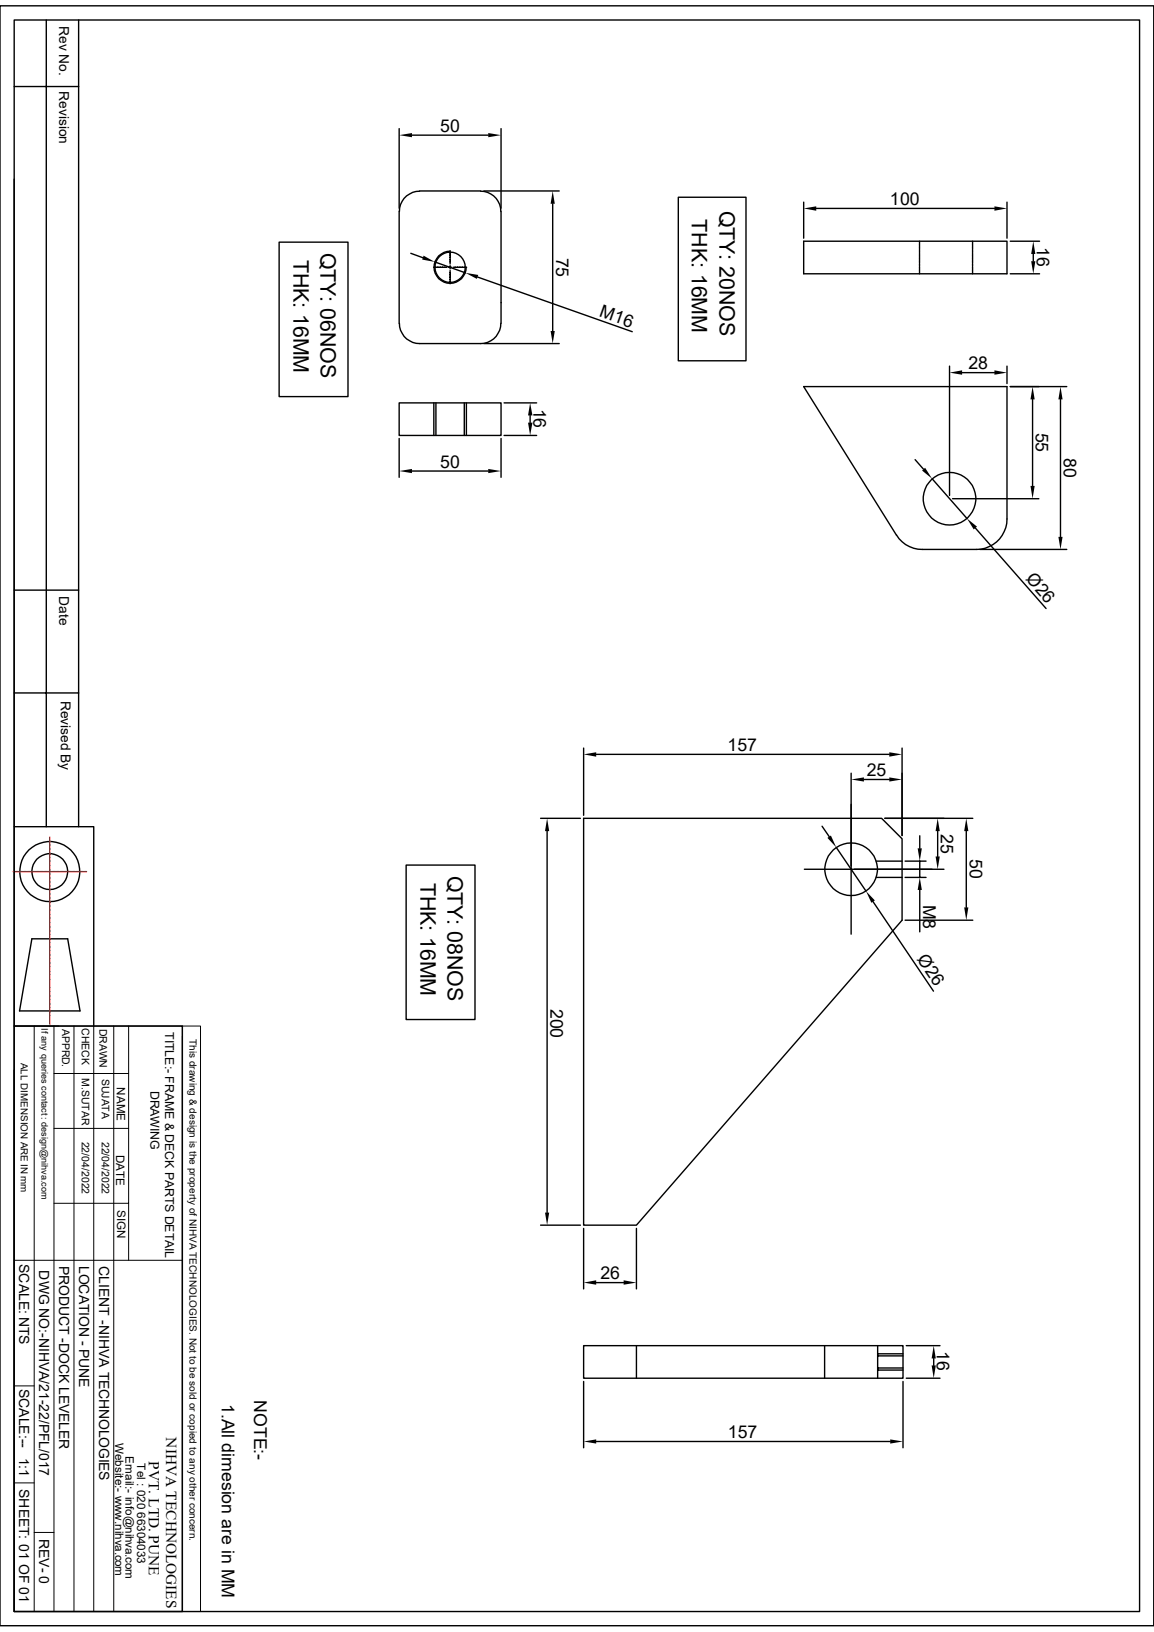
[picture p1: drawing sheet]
<svg xmlns="http://www.w3.org/2000/svg" width="210mm" height="297mm" viewBox="0 0 210 297" stroke-linecap="round" stroke-linejoin="round" font-family="sans-serif">
<g fill="none" stroke="#000" stroke-width=".25">
<path d="M0 1.1h210v294.8h-210zM2.6 3.6h204.8v289.7h-204.8zM2.6 15.7h11.7M8.4 3.6v146.9M14.3 3.6v146.9M2.6 32.6v117.9h14.5v36.2M72.6 23.4v14.5M72.6 38.5v20.3M75 24.6h13.9M76.4 34.8h11.1M76.4 34.8a3.7 3.7 0 0 0-3.7 3.7M87.5 34.8a3.7 3.7 0 0 1 3.6 3.7"/>
<path d="M88.1 34.8h13.7M91.2 23.4v14.5M91.2 38.5v20.3M100.6 37.1v23.1M123.4 35.9h12.4v29.8h-12.4zM146.3 36.8v6.5M148.5 37.9h32.5M183.3 36.8v6.5M50.8 44.1h12.5v28.1h-12.5zM72.7 58.8a3.7 3.7 0 0 0 3.7 3.7h11.1a3.7 3.7 0 0 0 3.6-3.7M74.8 46.1l2.2 .8M78.9 48.6h.4"/>
<path d="M79.1 47.7l5.6 2M81.3 48.6h-1.9M81.6 48.6h.6M81.9 45.7a2.93 2.93 0 0 0-2.9 2.9 2.93 2.93 0 0 0 2.9 3 2.93 2.93 0 0 0 2.9-3M81.9 45.6v.3M81.9 46v.4M81.9 46.5v1.5M81.9 48.3v.6M81.9 49.2v.3M81.9 49.6v.4M81.9 50.1v1.5M82.5 48.6h.4"/>
<path d="M84.9 48.6h-1.9M86.9 50.4l28.2 10M91.2 55.1h.1M146.3 43.9h37v5.9h-37zM167.3 49.7v.1M167.3 43.9v.2M167.3 44.2v.1M167.3 44.4v.2M167.3 44.7v.2M167.3 45v.2M167.3 45.3v.1M167.3 45.6v.1"/>
<path d="M167.3 45.8v.2M167.3 46.1v.2M167.3 46.4v.2M167.3 46.7v.1M167.3 46.9v.2M167.3 47.2v.2M167.3 47.5v.2M167.3 47.8v.1M167.3 48v.2M167.3 48.3v.2M167.3 48.6v.2M167.3 48.9v.2"/>
<path d="M167.3 49.1v.2M167.3 49.4v.2M177 43.9v.2M177 44.2v.1M177 44.4v.2M177 44.7v.2M177 45v.2M177 45.3v.1M177 45.6v.1M177 45.8v.2M177 46.1v.2M177 46.4v.2"/>
<path d="M177 46.7v.1M177 46.9v.2M177 47.2v.2M177 47.5v.2M177 47.8v.1M177 48v.2M177 48.3v.2M177 48.6v.2M177 48.9v.2M177 49.1v.2M177 49.4v.2M177 49.7v.1"/>
<path d="M183.9 49.8h5.3M183.9 43.9h5.3M188 46.2v1.3M72.6 73.3h18.6v5.9h-18.6zM72.6 79.8v7.1M79 73.3v5.9M79.3 73.3v5.9M84.5 73.3v5.9M84.9 73.3v5.9M88.1 62.5h13.7M91.2 79.8v7.1M91.7 73.3h6"/>
<path d="M91.7 79.2h6M96.5 75.6v1.3M172.8 66.6v23.6M175.1 67.8h5.9M183.3 66.6v3.2M183.9 70.4h10.2M187.9 72.7v15.7M193 72.7v25M75 85.7h13.9M163.2 97.4a5.4 5.4 0 0 0 4.7 2.6h9.8a5.5 5.5 0 0 0 5.6-5.6v-24h-37l16.9 27M166.5 83.7l1.6 1.7M169.6 87.1l6.4 7.3"/>
<path d="M173.4 90.8h15.7M177.5 96.1l12.9 14.6M178.3 100h15.8M2.6 107.4h11.7M2.6 126.1h11.7M106.2 136.1v12.3M108.5 137.3h53.3M164.2 136.1v16M2.6 150.5v36.2M73.9 157.4h12.5v28.1h-12.5zM98.4 148.9h7.2M99.6 151.3v69.4"/>
<path d="M106.2 148.9h54.2l3.8 3.8v14.8l-48.4 55.5h-9.6zM149.6 150.4l1.3 1.9M152.2 154.2l5.4 8M154.9 140.7v29.3M157.2 141.9h4.6M159.5 156.7h4.7M159.5 159.7h4.7M161 148.9h16M164.7 156.7h3.8M164.7 159.7h3.8M167.4 152.1v2.3M167.4 156.7v3"/>
<path d="M170.6 151.3v4.6M171.8 158.2h-25.4M175.9 151.3v13.8M5.8 170.9h6.5l2.3 13.1h-11zM158.9 164.1l11 16.3M164.7 167.5h12.3M167.4 162v7.6M2.6 186.7h30.6v106.6h-30.6zM2.6 194.8v98.5M98.4 223h7.2M106.2 223.6v11M108.5 233.4h5"/>
<path d="M115.8 223.6v11M106.2 244.9h58.1v5.9h-58.1zM106.2 251.4v12.1M115.8 244.9v5.9M150.1 244.9v5.9M159.7 244.9v5.9M159.7 246.4h4.6M159.7 246.8h4.6M159.7 249.3h4.6M159.7 249h4.6M164.3 251.4v12.1M164.9 244.9h6.2"/>
<path d="M164.9 250.8h6.2M169.9 247.2v1.3M108.5 262.3h53.5"/>
<circle cx="81.9" cy="48.6" r="2.75"/>
<circle cx="172.8" cy="90.8" r="4.8"/>
<circle cx="9.1" cy="158.6" r="5.5"/>
<circle cx="9.1" cy="158.6" r="3.3"/>
<circle cx="154.9" cy="158.2" r="4.8"/>
</g>
<g fill="#000">
<path d="M72.6 24.6l2.4-.4v.8zM88.9 24.2l2.3 .4-2.3 .4zM100.6 34.8l.4 2.3h-.8zM146.3 37.9l2.2-.4v.9zM181 37.5l2.3 .4-2.3 .5zM77.1 46.5l2 1.2-2.3-.5zM84.7 49.7l2.3 .3-.2 .8zM188 43.9l.4 2.3h-.7zM187.7 47.5h.7l-.4 2.3zM96.5 73.3l.4 2.3h-.8zM96.1 76.9h.8l-.4 2.3zM100.2 60.2h.8l-.4 2.3z"/>
<path d="M172.8 67.8l2.3-.4v.8zM181 67.4l2.3 .4-2.3 .4zM187.9 70.4l.4 2.3h-.8zM193 70.4l.4 2.3h-.8zM72.6 85.7l2.4-.4v.8zM88.9 85.3l2.3 .4-2.3 .4zM167.8 85.6l.6-.5 1.2 2zM176 94.4l1.8 1.4-.6 .6zM187.5 88.4h.8l-.4 2.4zM192.6 97.7h.8l-.4 2.3zM106.2 137.3l2.3-.4v.8zM161.8 136.9l2.4 .4-2.4 .4z"/>
<path d="M99.6 148.9l.3 2.4h-.7zM150.6 152.5l.6-.4 1 2.1zM154.9 141.9l2.3-.4v.7zM161.8 141.5l2.4 .4-2.4 .3zM167 154.4h.8l-.4 2.3zM170.6 148.9l.4 2.4h-.7zM170.3 155.9h.7l-.4 2.3zM175.9 148.9l.3 2.4h-.7zM157.6 162.2l1.6 1.7-.6 .4zM167.4 159.7l.4 2.3h-.8zM175.5 165.1h.7l-.3 2.4zM99.2 220.7h.7l-.3 2.3z"/>
<path d="M106.2 233.4l2.3-.4v.8zM113.5 233l2.3 .4-2.3 .4zM169.9 244.9l.4 2.3h-.8zM169.5 248.5h.8l-.4 2.3zM106.2 262.3l2.3-.3v.7zM162 262l2.3 .3-2.3 .4z"/>
</g>
<g fill="none" stroke="#000" stroke-width=".18">
<path d="M2.6 186.7h30.6M6.2 186.7v106.6M9.8 195.4h13.6M9.8 186.7v106.6M13.5 186.7v106.6M17.1 186.7v106.6M20.7 186.7v106.6M23.4 186.7v42.7M33.2 186.7h3.3v106.6h-3.3zM33.2 188.6v104.7M9.8 219h13.6M9.8 205.4h13.6"/>
<path d="M2.6 229.4h30.6M2.6 252.2h3.6M2.6 269.9h3.6M6.2 278.9h3.6"/>
</g>
<g fill="none" stroke="#f00" stroke-width=".25">
<path d="M2.4 158.6h.2M2.7 158.6h.1M2.9 158.6h.4M3.5 158.6h.1M3.6 158.6h.5M4.2 158.6h.1M4.4 158.6h.4M5 158.6h.1M5.1 158.6h.5M5.7 158.6h.1M5.9 158.6h.4M6.4 158.6h.1"/>
<path d="M6.6 158.6h.5M7.2 158.6h.1M7.3 158.6h.5M7.9 158.6h.1M8.1 158.6h.5M8.6 158.6h.1M8.8 158.6h.5M9.1 152.4v.6M9.1 153v.1M9.1 153.2v.5M9.1 153.8v.1M9.1 154v.4"/>
<path d="M9.1 154.5v.1M9.1 154.7v.5M9.1 155.2v.2M9.1 155.4v.5M9.1 156v.1M9.1 156.2v.4M9.1 156.7v.1M9.1 156.9v.5M9.1 157.5v.1M9.1 157.6v.5M9.1 158.2v.1M9.1 158.4v.5"/>
<path d="M9.1 159h.1M9.1 159.1v.5M9.1 159.7v.1M9.1 159.9v.5M9.4 158.6h.1M9.6 158.6h.4M10.1 158.6h.1M10.3 158.6h.5M10.9 158.6h.1M11 158.6h.5M11.6 158.6h.1M11.8 158.6h.4"/>
<path d="M12.4 158.6h.1M12.5 158.6h.5M13.1 158.6h.1M13.3 158.6h.4M13.8 158.6h.1M14 158.6h.5M14.6 158.6h.1M14.7 158.6h.5M15.3 158.6h.1M15.5 158.6h.2M9.1 160.4v.1M9.1 160.6v.5"/>
<path d="M9.1 161.2v.1M9.1 161.4v.4M9.1 161.9v.1M9.1 162.1v.5M9.1 162.6v.2M9.1 162.9v.4M9.1 163.4v.1M9.1 163.6v.4M9.1 164.1v.2M9.1 164.3v.5M9.1 164.9v.1M9.1 165.1v.4"/>
<path d="M9.1 165.6v.1M9.1 165.8v.5M9.1 166.4v.1M9.1 166.5v.5M9.1 167.1v.1M9.1 167.3v.5M9.1 167.9h.1M9.1 168v.5M9.1 168.6v.1M9.1 168.8v.4M9.1 169.3v.1M9.1 169.5v.5"/>
<path d="M9.1 170.1h.1M9.1 170.3v.4M9.1 170.8v.1M9.1 171v.5M9.1 171.5v.1M9.1 171.7v.5M9.1 172.3v.1M9.1 172.5v.4M9.1 173v.1M9.1 173.2v.5M9.1 173.8v.1M9.1 173.9v.5"/>
<path d="M9.1 174.5v.1M9.1 174.7v.5M9.1 175.3h.1M9.1 175.4v.5M9.1 176v.1M9.1 176.2v.5M9.1 176.7v.1M9.1 176.9v.5M9.1 177.5h.1M9.1 177.7v.4M9.1 178.2v.1M9.1 178.4v.5"/>
<path d="M9.1 178.9v.1M9.1 179.2v.4M9.1 179.7v.1M9.1 179.9v.4M9.1 180.4v.1M9.1 180.6v.5M9.1 181.2v.1M9.1 181.4v.4M9.1 181.9v.1M9.1 182.1v.5M9.1 182.7v.1M9.1 182.8v.5"/>
<path d="M9.1 183.4v.1M9.1 183.6v.4M9.1 184.2h.1M9.1 184.3v.5M9.1 184.9v.1M9.1 185.1v.4M9.1 185.6v.1M9.1 185.8v.6"/>
</g>
<g font-size="3.9">
<text x="125.9" y="39.9" transform="rotate(90 125.9 39.9)">THK: 16MM</text>
<text x="130.9" y="38.3" transform="rotate(90 130.9 38.3)">QTY: 20NOS</text>
<text x="53.4" y="47.2" transform="rotate(90 53.4 47.2)">THK: 16MM</text>
<text x="58.3" y="46" transform="rotate(90 58.3 46)">QTY: 06NOS</text>
<text x="76.5" y="160.6" transform="rotate(90 76.5 160.6)">THK: 16MM</text>
<text x="81.4" y="159.3" transform="rotate(90 81.4 159.3)">QTY: 08NOS</text>
</g>
<g font-size="3.2">
<text x="80.1" y="24">50</text>
<text x="162" y="37.3">100</text>
<text x="101.2" y="46.9" transform="rotate(90 101.2 46.9)">75</text>
<text x="188.7" y="45" transform="rotate(90 188.7 45)">16</text>
<text x="108.9" y="57.6" transform="rotate(19 108.9 57.6)">M16</text>
<text x="176.3" y="67.2">28</text>
<text x="97.1" y="74.4" transform="rotate(90 97.1 74.4)">16</text>
<text x="188.5" y="78.7" transform="rotate(90 188.5 78.7)">55</text>
<text x="193.6" y="83.4" transform="rotate(90 193.6 83.4)">80</text>
<text x="80.1" y="85.1">50</text>
<text x="186.6" y="105.4" transform="rotate(49 186.6 105.4)">Ø26</text>
<text x="132.4" y="136.7">157</text>
<text x="157.7" y="141.2">25</text>
<text x="171.2" y="151.8" transform="rotate(90 171.2 151.8)">25</text>
<text x="176.5" y="156.4" transform="rotate(90 176.5 156.4)">50</text>
<text x="168" y="164.6" transform="rotate(90 168 164.6)">M8</text>
<text x="166.8" y="174.6" transform="rotate(56 166.8 174.6)">Ø26</text>
<text x="100.2" y="183.6" transform="rotate(90 100.2 183.6)">200</text>
<text x="109.3" y="232.8">26</text>
<text x="170.5" y="246" transform="rotate(90 170.5 246)">16</text>
<text x="40.4" y="255.5" transform="rotate(90 40.4 255.5)">1.All dimesion are in MM</text>
<text x="46.3" y="254.8" transform="rotate(90 46.3 254.8)">NOTE:-</text>
<text x="132.5" y="261.7">157</text>
</g>
<g font-size="2.8">
<text x="30.3" y="261.6" transform="rotate(90 30.3 261.6)">NIHVA TECHNOLOGIES</text>
<text x="27.1" y="265.9" transform="rotate(90 27.1 265.9)">PVT. LTD. PUNE</text>
</g>
<g font-size="2.5">
<text x="10.8" y="4.7" transform="rotate(90 10.8 4.7)">Rev No.</text>
<text x="10.8" y="16.6" transform="rotate(90 10.8 16.6)">Revision</text>
<text x="10.8" y="108.5" transform="rotate(90 10.8 108.5)">Date</text>
<text x="11" y="127.5" transform="rotate(90 11 127.5)">Revised By</text>
<text x="3.5" y="230" transform="rotate(90 3.5 230)">SCALE: NTS</text>
<text x="7.2" y="231.2" transform="rotate(90 7.2 231.2)">DWG NO:-NIHVA/21-22/PFL/017</text>
<text x="10.8" y="230.3" transform="rotate(90 10.8 230.3)">PRODUCT -DOCK LEVELER</text>
<text x="14.4" y="230.3" transform="rotate(90 14.4 230.3)">LOCATION - PUNE</text>
<text x="18" y="230.4" transform="rotate(90 18 230.4)">CLIENT -NIHVA TECHNOLOGIES</text>
<text x="3.5" y="252.7" transform="rotate(90 3.5 252.7)">SCALE:--</text>
<text x="3.5" y="265.3" transform="rotate(90 3.5 265.3)">1:1</text>
<text x="3.5" y="271" transform="rotate(90 3.5 271)">SHEET: 01 OF 01</text>
<text x="7.2" y="280" transform="rotate(90 7.2 280)">REV- 0</text>
</g>
<g font-size="2.2">
<text x="30.1" y="187.8" transform="rotate(90 30.1 187.8)">TITLE:- FRAME &amp; DECK PARTS DETAIL</text>
<text x="27.4" y="198.5" transform="rotate(90 27.4 198.5)">DRAWING</text>
</g>
<g font-size="2.1">
<text x="21.3" y="197.9" transform="rotate(90 21.3 197.9)">NAME</text>
<text x="21.1" y="210.1" transform="rotate(90 21.1 210.1)">DATE</text>
<text x="21.3" y="220.2" transform="rotate(90 21.3 220.2)">SIGN</text>
<text x="21" y="262.6" transform="rotate(90 21 262.6)">Website:- www.nihva.com</text>
<text x="22.9" y="265" transform="rotate(90 22.9 265)">Email:- info@nihva.com</text>
<text x="25" y="266.3" transform="rotate(90 25 266.3)">Tel : 020 66304033</text>
</g>
<g font-size="1.9">
<text x="11.3" y="187.2" transform="rotate(90 11.3 187.2)">APPRD.</text>
<text x="14.9" y="187.1" transform="rotate(90 14.9 187.1)">CHECK</text>
<text x="18.1" y="187.2" transform="rotate(90 18.1 187.2)">DRAWN</text>
<text x="14.9" y="196.3" transform="rotate(90 14.9 196.3)">M.SUTAR</text>
<text x="18.5" y="196.3" transform="rotate(90 18.5 196.3)">SUJATA</text>
<text x="14.9" y="207.8" transform="rotate(90 14.9 207.8)">22/04/2022</text>
<text x="18.5" y="207.8" transform="rotate(90 18.5 207.8)">22/04/2022</text>
</g>
<g font-size="1.8">
<text x="34.5" y="189.1" transform="rotate(90 34.5 189.1)">This drawing &amp; design is the property of NIHVA TECHNOLOGIES. Not to be sold or copied to any other concern.</text>
<text x="3.8" y="193.4" transform="rotate(90 3.8 193.4)">ALL DIMENSION ARE IN mm</text>
</g>
<text font-size="1.7" x="7.5" y="187.2" transform="rotate(90 7.5 187.2)">If any queries contact : design@nihva.com</text>
</svg>
